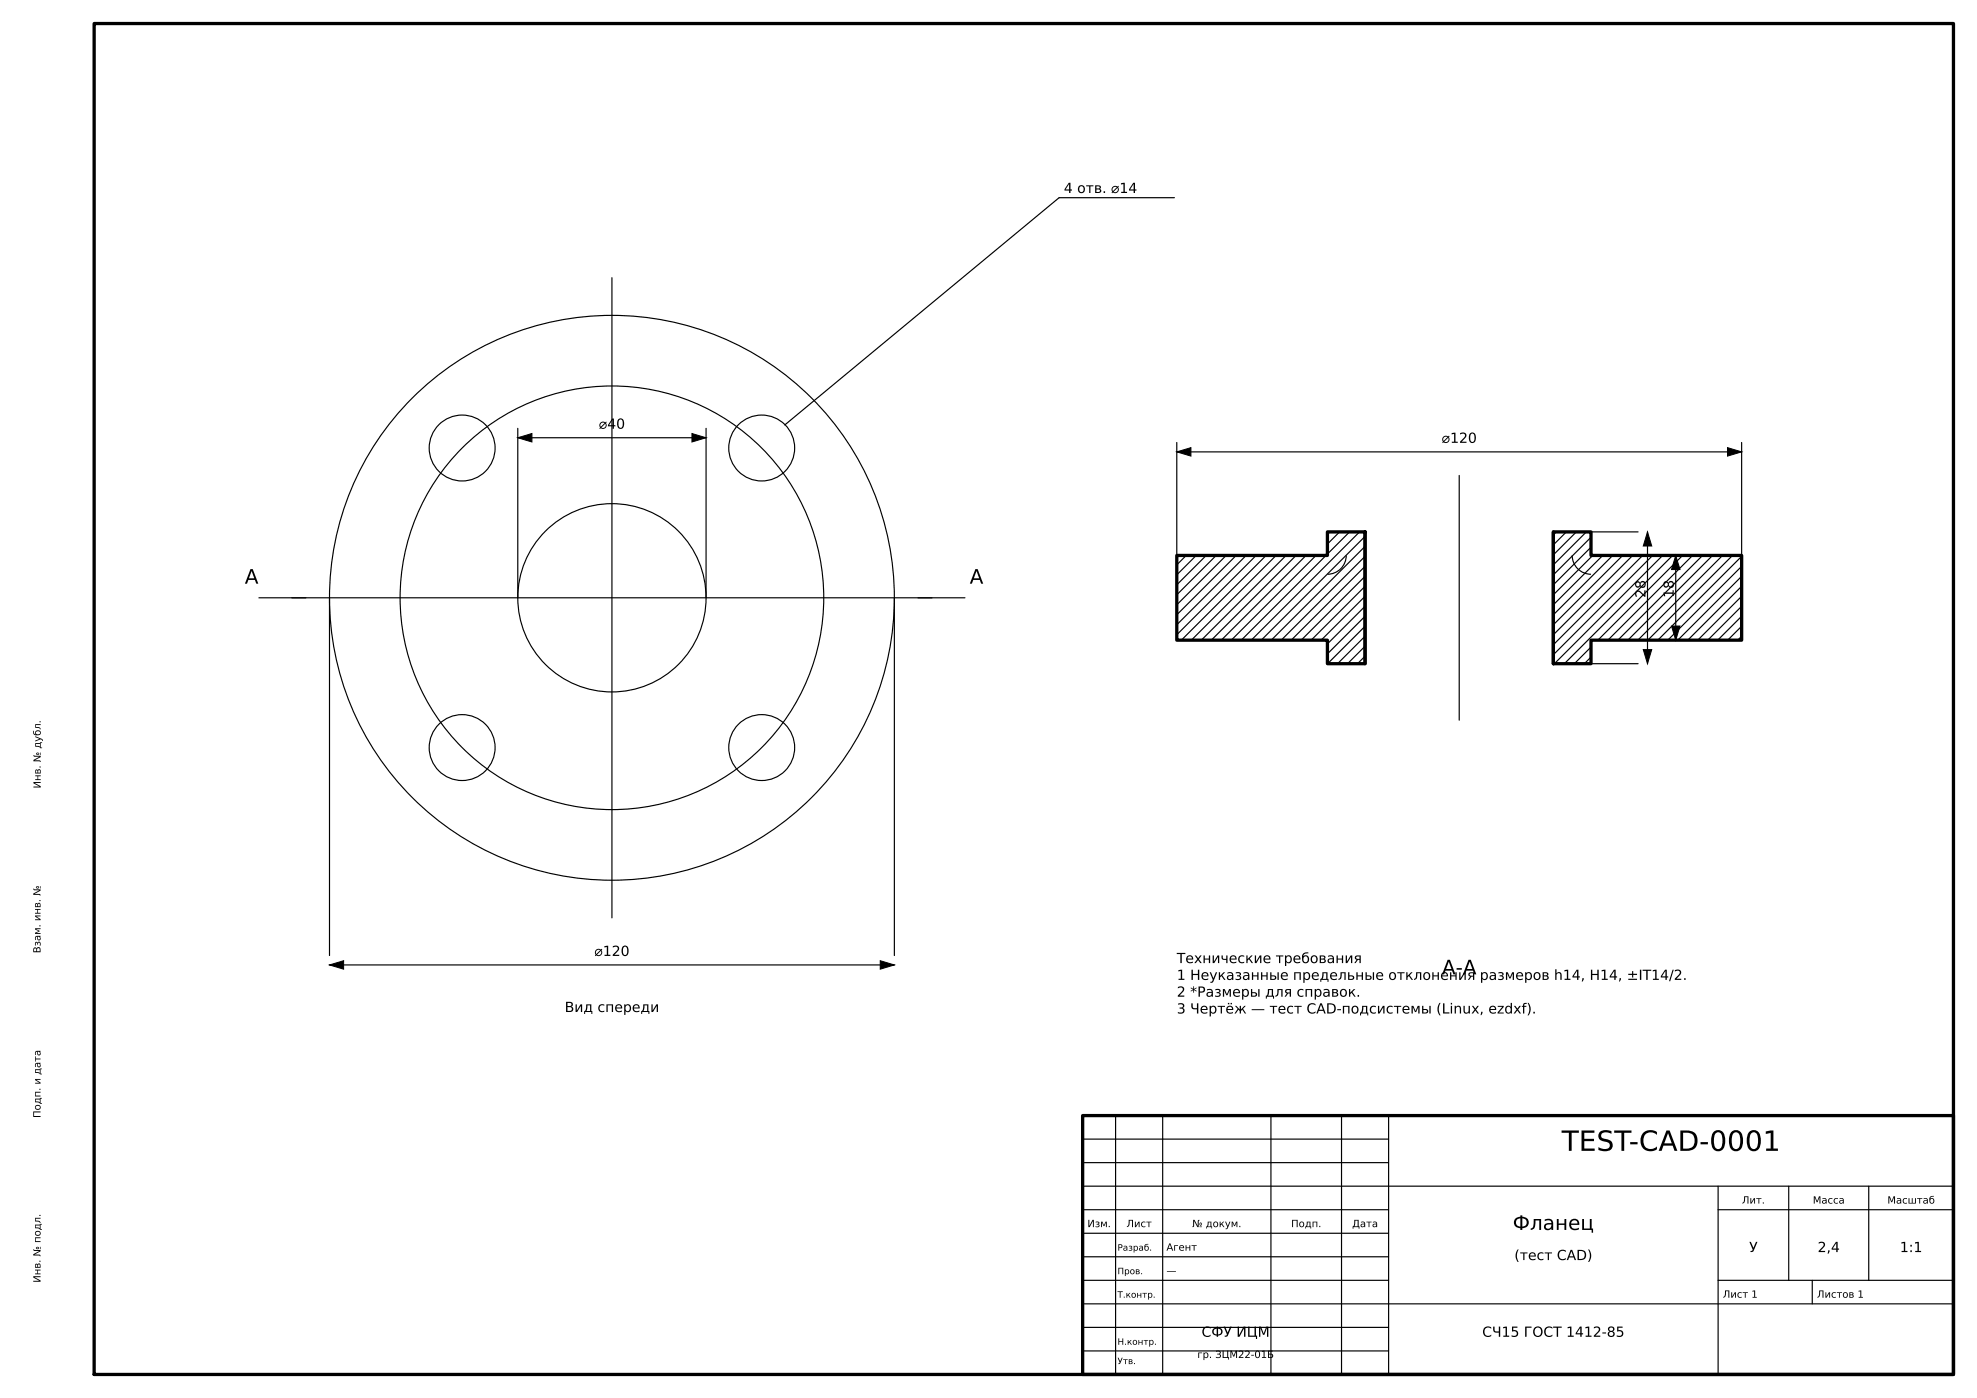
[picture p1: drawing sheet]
<svg xmlns="http://www.w3.org/2000/svg" width="420mm" height="297mm" viewBox="0 0 420 297" stroke-linecap="round" stroke-linejoin="round" font-family="sans-serif">
<g fill="none" stroke="#000" stroke-width=".25">
<path d="M130 59v136M249.5 42h-24.5l-58.3 48.3M110 91v36M110 93h40M150 91v36M250 94v24M250 96h120M370 94v24h-16M252 118l-2 2M254.1 118l-4.1 4.1M256.2 118l-6.2 6.2M258.4 118l-8.4 8.4"/>
<path d="M260.5 118l-10.5 10.5M262.6 118l-12.6 12.6M264.7 118l-14.7 14.7M266.9 118l-16.9 16.9M269 118l-18 18M271.1 118l-18 18M273.2 118l-18 18M275.3 118l-18 18M277.5 118l-18 18M279.6 118l-18 18M281.7 118l-18 18M282.5 113l-.5 .5"/>
<path d="M284.6 113l-2.6 2.6M286 118a4 4 0 0 1-4 4M286.7 113l-4.7 4.7M288.8 113l-23 23M290 118.2l-17.8 17.8M290 116.1l-19.9 19.9M290 113.9l-22.1 22.1M310 101v52M330 113h18M330.6 113l-.6 .6M332.8 113l-2.8 2.8M334 118a4 4 0 0 0 4 4"/>
<path d="M334.9 113l-4.9 4.9M337 113l-7 7M338 116.2l-8 8M338 114.1l-8 8M338.4 118l-8.4 8.4M340.5 118l-10.5 10.5M342.6 118l-12.6 12.6M344.7 118l-14.7 14.7M346.9 118l-16.9 16.9M349 118l-19 19M350 113v28M351.1 118l-21.1 21.1"/>
<path d="M353.2 118l-23 23M355.3 118l-23 23M356 118v18M357.5 118l-18 18M359.6 118l-18 18M361.7 118l-18 18M363.8 118l-18 18M365.9 118l-18 18M368.1 118l-18 18M370 118.2l-17.8 17.8M55 127h150M70 127v76"/>
<path d="M190 127v76M290 139.4l-1.6 1.6M290 137.3l-3.7 3.7M290 135.2l-5.8 5.8M290 133l-8 8M290 130.9l-8 8M290 128.8l-8 8M290 126.7l-9.3 9.3M290 124.6l-11.4 11.4M290 122.4l-13.6 13.6M290 120.3l-15.7 15.7M338 139.6l-1.4 1.4"/>
<path d="M338 137.5l-3.5 3.5M354 136h16M370 135.2l-.8 .8M370 133l-3 3M370 130.9l-5.1 5.1M370 128.8l-7.2 7.2M370 126.7l-9.3 9.3M370 124.6l-11.4 11.4M370 122.4l-13.6 13.6M370 120.3l-15.7 15.7M330 141h18M70 205h120"/>
<path d="M237 237v55M247 237v55M270 237v55M285 237v55M295 237v55M230 257h65M230 252h185M230 247h65M230 242h65M365 257h50M365 252v40M380 252v20"/>
<path d="M397 252v20M230 277h185M230 272h65M230 267h65M230 262h65M365 272h50M385 272v5M230 287h65M230 282h65"/>
<circle cx="98.2" cy="95.2" r="7"/>
<circle cx="161.8" cy="95.2" r="7"/>
<circle cx="130" cy="127" r="45"/>
<circle cx="130" cy="127" r="20"/>
<circle cx="130" cy="127" r="60"/>
<circle cx="98.2" cy="158.8" r="7"/>
<circle cx="161.8" cy="158.8" r="7"/>
</g>
<path d="M110 93l3-.9v1.8zM147 92.1l3 .9-3 .9zM250 96l3-.9v1.8zM367 95.1l3 .9-3 .9zM350 113l.9 3h-1.8zM356 118l.9 3h-1.8zM355.1 133h1.8l-.9 3zM349.1 138h1.8l-.9 3zM70 205l3-.9v1.8zM187 204.1l3 .9-3 .9z" fill="#000" stroke="#000" stroke-width=".21"/>
<path d="M20 5h395v287h-395zM250 118h32v-5h8v28h-8v-5h-32zM290 113v28M330 113h8v5h32v18h-32v5h-8zM330 113v28M230 237h185v55h-185z" fill="none" stroke="#000" stroke-width=".7"/>
<text font-size="6" x="331.8" y="244.5">TEST-CAD-0001</text>
<g font-size="4.2">
<text x="52" y="124">А</text>
<text x="206" y="124">А</text>
<text x="306.3" y="207">А-А</text>
<text x="321.4" y="261.3">Фланец</text>
</g>
<g font-size="3">
<text x="226" y="41">4 отв. ⌀14</text>
<text x="127.2" y="91.1">⌀40</text>
<text x="306.3" y="94.1">⌀120</text>
<text x="349.6" y="127" transform="rotate(-90 349.6 127)">28</text>
<text x="355.6" y="127" transform="rotate(-90 355.6 127)">18</text>
<text x="126.3" y="203.1">⌀120</text>
<text x="250" y="204.6">Технические требования</text>
<text x="250" y="208.2">1 Неуказанные предельные отклонения размеров h14, H14, ±IT14/2.</text>
<text x="120" y="215">Вид спереди</text>
<text x="250" y="211.7">2 *Размеры для справок.</text>
<text x="250" y="215.3">3 Чертёж — тест CAD-подсистемы (Linux, ezdxf).</text>
<text x="321.7" y="267.7">(тест CAD)</text>
<text x="371.6" y="266">У</text>
<text x="386.1" y="266">2,4</text>
<text x="403.6" y="266">1:1</text>
<text x="255.3" y="284">СФУ ИЦМ</text>
<text x="314.9" y="284">СЧ15 ГОСТ 1412-85</text>
</g>
<g font-size="2.1">
<text x="8.6" y="167.5" transform="rotate(-90 8.6 167.5)">Инв. № дубл.</text>
<text x="8.6" y="202.5" transform="rotate(-90 8.6 202.5)">Взам. инв. №</text>
<text x="8.6" y="237.5" transform="rotate(-90 8.6 237.5)">Подп. и дата</text>
<text x="370.1" y="255.7">Лит.</text>
<text x="385.1" y="255.7">Масса</text>
<text x="401" y="255.7">Масштаб</text>
<text x="231" y="260.7">Изм.</text>
<text x="239.3" y="260.7">Лист</text>
<text x="253.3" y="260.7">№ докум.</text>
<text x="274.3" y="260.7">Подп.</text>
<text x="287.3" y="260.7">Дата</text>
<text x="247.8" y="265.7">Агент</text>
<text x="8.6" y="272.5" transform="rotate(-90 8.6 272.5)">Инв. № подл.</text>
<text x="247.8" y="270.7">—</text>
<text x="366" y="275.7">Лист 1</text>
<text x="386" y="275.7">Листов 1</text>
<text x="254.4" y="288.5">гр. ЗЦМ22-01Б</text>
</g>
<g font-size="1.9">
<text x="237.4" y="265.7">Разраб.</text>
<text x="237.4" y="270.7">Пров.</text>
<text x="237.4" y="275.7">Т.контр.</text>
<text x="237.4" y="285.7">Н.контр.</text>
<text x="237.4" y="289.8">Утв.</text>
</g>
</svg>
